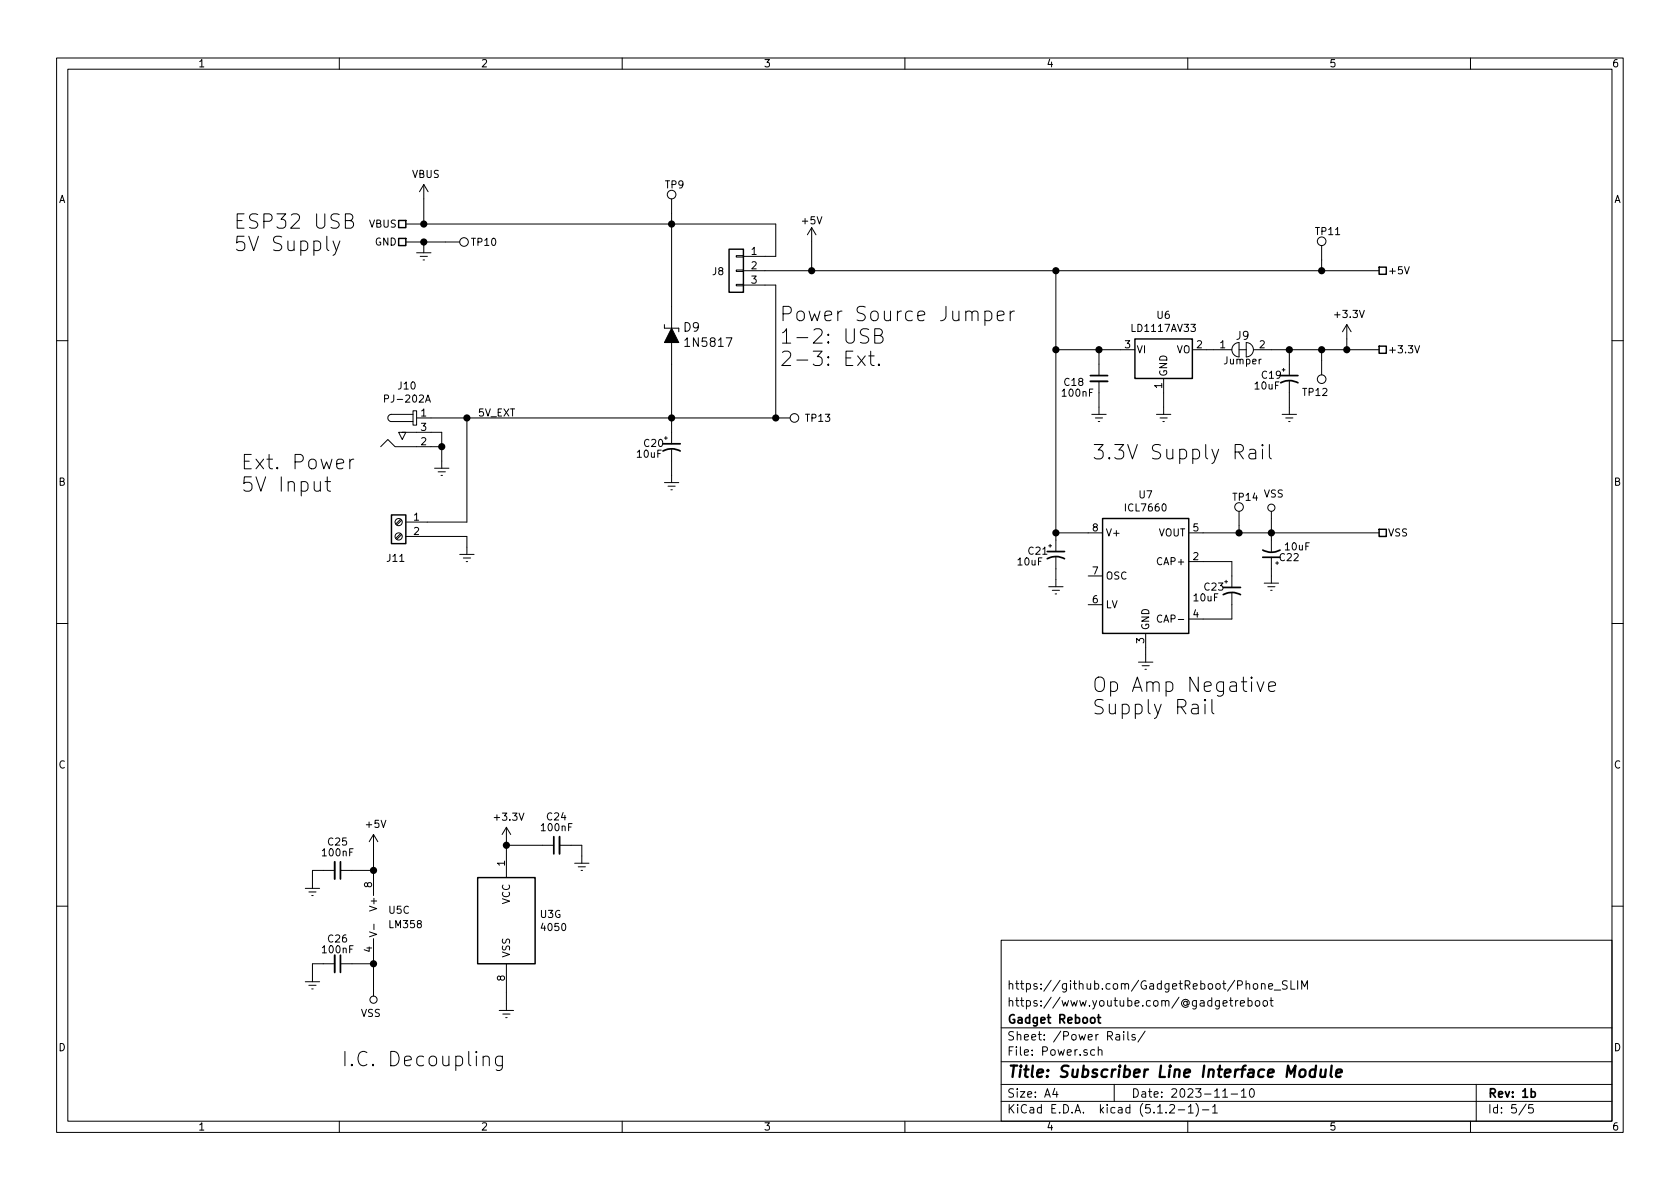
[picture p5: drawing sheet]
EESchema Schematic File Version 4
LIBS:GR_Subscriber_Line_Interface_Module-cache
EELAYER 29 0
EELAYER END
$Descr A4 11693 8268
encoding utf-8
Sheet 5 5
Title "Subscriber Line Interface Module"
Date "2023-11-10"
Rev "1b"
Comp "Gadget Reboot"
Comment1 "https://www.youtube.com/@gadgetreboot"
Comment2 "https://github.com/GadgetReboot/Phone_SLIM"
Comment3 ""
Comment4 ""
$EndDescr
$Comp
L Amplifier_Operational:LM358 U?
U 3 1
P 2700 6375
AR Path="/64DA59C4" Ref="U?"  Part="3" 
AR Path="/64D8E8C8/64DA59C4" Ref="U5"  Part="3" 
F 0 "U5" H 2700 6425 50  0000 L CNN
F 1 "LM358" H 2700 6325 50  0000 L CNN
F 2 "Package_DIP:DIP-8_W7.62mm_Socket" H 2700 6375 50  0001 C CNN
F 3 "~" H 2700 6375 50  0001 C CNN
	3    2700 6375
	1    0    0    -1  
$EndComp
$Comp
L power:+5V #PWR?
U 1 1
P 2600 5900
AR Path="/64DA59E8" Ref="#PWR?"  Part="1" 
AR Path="/64D8E8C8/64DA59E8" Ref="#PWR076"  Part="1" 
F 0 "#PWR076" H 2600 5750 50  0001 C CNN
F 1 "+5V" H 2615 6073 50  0000 C CNN
F 2 "" H 2600 5900 50  0001 C CNN
F 3 "" H 2600 5900 50  0001 C CNN
	1    2600 5900
	1    0    0    -1  
$EndComp
Wire Wire Line
	2600 6875 2600 6700
$Comp
L Device:C_Small C?
U 1 1
P 2350 6050
AR Path="/636337CE/64DA5A2B" Ref="C?"  Part="1" 
AR Path="/64DA5A2B" Ref="C?"  Part="1" 
AR Path="/64D8E8C8/64DA5A2B" Ref="C25"  Part="1" 
F 0 "C25" V 2150 6050 50  0000 C CNN
F 1 "100nF" V 2225 6050 50  0000 C CNN
F 2 "Capacitor_THT:C_Disc_D4.3mm_W1.9mm_P5.00mm" H 2350 6050 50  0001 C CNN
F 3 "~" H 2350 6050 50  0001 C CNN
	1    2350 6050
	0    1    1    0   
$EndComp
$Comp
L power:GNDREF #PWR?
U 1 1
P 2175 6125
AR Path="/64DA5A31" Ref="#PWR?"  Part="1" 
AR Path="/64D8E8C8/64DA5A31" Ref="#PWR078"  Part="1" 
F 0 "#PWR078" H 2175 5875 50  0001 C CNN
F 1 "GNDREF" H 2425 5850 50  0001 C CNN
F 2 "" H 2175 6125 50  0001 C CNN
F 3 "" H 2175 6125 50  0001 C CNN
	1    2175 6125
	-1   0    0    -1  
$EndComp
$Comp
L Regulator_Linear:AMS1117-5.0 U?
U 1 1
P 8100 2425
AR Path="/64DA5A80" Ref="U?"  Part="1" 
AR Path="/64D8E8C8/64DA5A80" Ref="U6"  Part="1" 
F 0 "U6" H 8100 2667 50  0000 C CNN
F 1 "LD1117AV33" H 8100 2576 50  0000 C CNN
F 2 "Package_TO_SOT_THT:TO-220-3_Vertical" H 8100 2625 50  0001 C CNN
F 3 "" H 8200 2175 50  0001 C CNN
	1    8100 2425
	1    0    0    -1  
$EndComp
$Comp
L dk_Barrel-Power-Connectors:PJ-202A J?
U 1 1
P 2900 2900
AR Path="/64DA5A8F" Ref="J?"  Part="1" 
AR Path="/64D8E8C8/64DA5A8F" Ref="J10"  Part="1" 
F 0 "J10" H 2833 3125 50  0000 C CNN
F 1 "PJ-202A" H 2833 3034 50  0000 C CNN
F 2 "digikey-footprints:Barrel_Jack_5.5mmODx2.1mmID_PJ-202A" H 3100 3100 60  0001 L CNN
F 3 "https://www.cui.com/product/resource/digikeypdf/pj-202a.pdf" H 3100 3200 60  0001 L CNN
F 4 "CP-202A-ND" H 3100 3300 60  0001 L CNN "Digi-Key_PN"
F 5 "PJ-202A" H 3100 3400 60  0001 L CNN "MPN"
F 6 "Connectors, Interconnects" H 3100 3500 60  0001 L CNN "Category"
F 7 "Barrel - Power Connectors" H 3100 3600 60  0001 L CNN "Family"
F 8 "https://www.cui.com/product/resource/digikeypdf/pj-202a.pdf" H 3100 3700 60  0001 L CNN "DK_Datasheet_Link"
F 9 "/product-detail/en/cui-inc/PJ-202A/CP-202A-ND/252007" H 3100 3800 60  0001 L CNN "DK_Detail_Page"
F 10 "CONN PWR JACK 2X5.5MM KINKED PIN" H 3100 3900 60  0001 L CNN "Description"
F 11 "CUI Inc." H 3100 4000 60  0001 L CNN "Manufacturer"
F 12 "Active" H 3100 4100 60  0001 L CNN "Status"
	1    2900 2900
	1    0    0    -1  
$EndComp
$Comp
L dk_Diodes-Rectifiers-Single:1N5817 D?
U 1 1
P 4675 2325
AR Path="/64DA5A9E" Ref="D?"  Part="1" 
AR Path="/64D8E8C8/64DA5A9E" Ref="D9"  Part="1" 
F 0 "D9" V 4728 2247 60  0000 R CNN
F 1 "1N5817" V 4622 2247 60  0000 R CNN
F 2 "digikey-footprints:DO-41" H 4875 2525 60  0001 L CNN
F 3 "https://www.onsemi.com/pub/Collateral/1N5817-D.PDF" H 4875 2625 60  0001 L CNN
F 4 "1N5817FSCT-ND" H 4875 2725 60  0001 L CNN "Digi-Key_PN"
F 5 "1N5817" H 4875 2825 60  0001 L CNN "MPN"
F 6 "Discrete Semiconductor Products" H 4875 2925 60  0001 L CNN "Category"
F 7 "Diodes - Rectifiers - Single" H 4875 3025 60  0001 L CNN "Family"
F 8 "https://www.onsemi.com/pub/Collateral/1N5817-D.PDF" H 4875 3125 60  0001 L CNN "DK_Datasheet_Link"
F 9 "/product-detail/en/on-semiconductor/1N5817/1N5817FSCT-ND/1532776" H 4875 3225 60  0001 L CNN "DK_Detail_Page"
F 10 "DIODE SCHOTTKY 20V 1A DO41" H 4875 3325 60  0001 L CNN "Description"
F 11 "ON Semiconductor" H 4875 3425 60  0001 L CNN "Manufacturer"
F 12 "Active" H 4875 3525 60  0001 L CNN "Status"
	1    4675 2325
	0    -1   -1   0   
$EndComp
$Comp
L Device:CP1_Small C?
U 1 1
P 4675 3100
AR Path="/64DA5AB9" Ref="C?"  Part="1" 
AR Path="/64D8E8C8/64DA5AB9" Ref="C20"  Part="1" 
F 0 "C20" H 4475 3125 50  0000 L CNN
F 1 "10uF" H 4425 3050 50  0000 L CNN
F 2 "Capacitor_THT:CP_Radial_D5.0mm_P2.50mm" H 4675 3100 50  0001 C CNN
F 3 "~" H 4675 3100 50  0001 C CNN
	1    4675 3100
	1    0    0    -1  
$EndComp
$Comp
L Device:CP1_Small C?
U 1 1
P 8975 2625
AR Path="/64DA5ABF" Ref="C?"  Part="1" 
AR Path="/64D8E8C8/64DA5ABF" Ref="C19"  Part="1" 
F 0 "C19" H 8775 2650 50  0000 L CNN
F 1 "10uF" H 8725 2575 50  0000 L CNN
F 2 "Capacitor_THT:CP_Radial_D5.0mm_P2.50mm" H 8975 2625 50  0001 C CNN
F 3 "~" H 8975 2625 50  0001 C CNN
	1    8975 2625
	1    0    0    -1  
$EndComp
$Comp
L Device:C_Small C?
U 1 1
P 7650 2625
AR Path="/636337CE/64DA5AC5" Ref="C?"  Part="1" 
AR Path="/64DA5AC5" Ref="C?"  Part="1" 
AR Path="/64D8E8C8/64DA5AC5" Ref="C18"  Part="1" 
F 0 "C18" H 7475 2600 50  0000 C CNN
F 1 "100nF" H 7500 2525 50  0000 C CNN
F 2 "Capacitor_THT:C_Disc_D4.3mm_W1.9mm_P5.00mm" H 7650 2625 50  0001 C CNN
F 3 "~" H 7650 2625 50  0001 C CNN
	1    7650 2625
	1    0    0    -1  
$EndComp
$Comp
L Connector_Generic:Conn_01x03 J?
U 1 1
P 5125 1875
AR Path="/64DA5ACB" Ref="J?"  Part="1" 
AR Path="/64D8E8C8/64DA5ACB" Ref="J8"  Part="1" 
F 0 "J8" H 5205 1871 50  0000 L CNN
F 1 "Conn_01x03" H 5205 1826 50  0001 L CNN
F 2 "Connector_PinHeader_2.54mm:PinHeader_1x03_P2.54mm_Vertical" H 5125 1875 50  0001 C CNN
F 3 "~" H 5125 1875 50  0001 C CNN
	1    5125 1875
	-1   0    0    -1  
$EndComp
$Comp
L 4xxx:4050 U?
U 7 1
P 3525 6400
AR Path="/64DAD1EB" Ref="U?"  Part="7" 
AR Path="/64D8E8C8/64DAD1EB" Ref="U3"  Part="7" 
F 0 "U3" H 3755 6446 50  0000 L CNN
F 1 "4050" H 3755 6355 50  0000 L CNN
F 2 "Package_DIP:DIP-16_W7.62mm_Socket_LongPads" H 3525 6400 50  0001 C CNN
F 3 "http://www.intersil.com/content/dam/intersil/documents/cd40/cd4050bms.pdf" H 3525 6400 50  0001 C CNN
	7    3525 6400
	1    0    0    -1  
$EndComp
$Comp
L power:VBUS #PWR?
U 1 1
P 2950 1375
AR Path="/64E5DA8F" Ref="#PWR?"  Part="1" 
AR Path="/64D8E8C8/64E5DA8F" Ref="#PWR061"  Part="1" 
F 0 "#PWR061" H 2950 1225 50  0001 C CNN
F 1 "VBUS" H 2965 1548 50  0000 C CNN
F 2 "" H 2950 1375 50  0001 C CNN
F 3 "" H 2950 1375 50  0001 C CNN
	1    2950 1375
	1    0    0    -1  
$EndComp
Text HLabel 2825 1550 0    50   UnSpc ~ 0
VBUS
Text HLabel 2825 1675 0    50   UnSpc ~ 0
GND
$Comp
L power:GNDREF #PWR?
U 1 1
P 2950 1700
AR Path="/64E721E3" Ref="#PWR?"  Part="1" 
AR Path="/6369C9EB/64E721E3" Ref="#PWR?"  Part="1" 
AR Path="/64D8E8C8/64E721E3" Ref="#PWR063"  Part="1" 
F 0 "#PWR063" H 2950 1450 50  0001 C CNN
F 1 "GNDREF" H 3200 1425 50  0001 C CNN
F 2 "" H 2950 1700 50  0001 C CNN
F 3 "" H 2950 1700 50  0001 C CNN
	1    2950 1700
	1    0    0    -1  
$EndComp
Wire Wire Line
	2825 1550 2950 1550
Wire Wire Line
	2950 1375 2950 1550
Wire Wire Line
	2950 1675 2950 1700
Text HLabel 9600 1875 2    50   UnSpc ~ 0
+5V
Text HLabel 9600 2425 2    50   UnSpc ~ 0
+3.3V
Text HLabel 9600 3700 2    50   UnSpc ~ 0
VSS
$Comp
L Regulator_SwitchedCapacitor:ICL7660 U7
U 1 1
P 7975 4000
F 0 "U7" H 7975 4567 50  0000 C CNN
F 1 "ICL7660" H 7975 4476 50  0000 C CNN
F 2 "Package_DIP:DIP-8_W7.62mm_Socket" H 8075 3900 50  0001 C CNN
F 3 "http://datasheets.maximintegrated.com/en/ds/ICL7660-MAX1044.pdf" H 8075 3900 50  0001 C CNN
	1    7975 4000
	1    0    0    -1  
$EndComp
$Comp
L Device:CP1_Small C?
U 1 1
P 7350 3850
AR Path="/64E86C4D" Ref="C?"  Part="1" 
AR Path="/64D8E8C8/64E86C4D" Ref="C21"  Part="1" 
F 0 "C21" H 7150 3875 50  0000 L CNN
F 1 "10uF" H 7075 3800 50  0000 L CNN
F 2 "Capacitor_THT:CP_Radial_D5.0mm_P2.50mm" H 7350 3850 50  0001 C CNN
F 3 "~" H 7350 3850 50  0001 C CNN
	1    7350 3850
	1    0    0    -1  
$EndComp
$Comp
L Device:CP1_Small C?
U 1 1
P 8850 3850
AR Path="/64E87235" Ref="C?"  Part="1" 
AR Path="/64D8E8C8/64E87235" Ref="C22"  Part="1" 
F 0 "C22" H 8650 3875 50  0000 L CNN
F 1 "10uF" H 8575 3800 50  0000 L CNN
F 2 "Capacitor_THT:CP_Radial_D5.0mm_P2.50mm" H 8850 3850 50  0001 C CNN
F 3 "~" H 8850 3850 50  0001 C CNN
	1    8850 3850
	-1   0    0    1   
$EndComp
Wire Wire Line
	2950 1550 4675 1550
Wire Wire Line
	5400 1550 5400 1775
Wire Wire Line
	5400 1775 5325 1775
Connection ~ 2950 1550
Wire Wire Line
	4675 2125 4675 1550
Connection ~ 4675 1550
Wire Wire Line
	4675 1550 5400 1550
Wire Wire Line
	4675 2900 4675 2525
Wire Wire Line
	4675 3000 4675 2900
$Comp
L power:GNDREF #PWR?
U 1 1
P 3075 3200
AR Path="/64EA3F5E" Ref="#PWR?"  Part="1" 
AR Path="/64D8E8C8/64EA3F5E" Ref="#PWR068"  Part="1" 
F 0 "#PWR068" H 3075 2950 50  0001 C CNN
F 1 "GNDREF" H 3325 2925 50  0001 C CNN
F 2 "" H 3075 3200 50  0001 C CNN
F 3 "" H 3075 3200 50  0001 C CNN
	1    3075 3200
	-1   0    0    -1  
$EndComp
$Comp
L power:GNDREF #PWR?
U 1 1
P 4675 3300
AR Path="/64EA5461" Ref="#PWR?"  Part="1" 
AR Path="/64D8E8C8/64EA5461" Ref="#PWR069"  Part="1" 
F 0 "#PWR069" H 4675 3050 50  0001 C CNN
F 1 "GNDREF" H 4925 3025 50  0001 C CNN
F 2 "" H 4675 3300 50  0001 C CNN
F 3 "" H 4675 3300 50  0001 C CNN
	1    4675 3300
	-1   0    0    -1  
$EndComp
Wire Wire Line
	3000 3000 3075 3000
Wire Wire Line
	3075 3000 3075 3100
Wire Wire Line
	3000 3100 3075 3100
Connection ~ 3075 3100
Wire Wire Line
	3075 3100 3075 3200
Wire Wire Line
	4675 3300 4675 3200
$Comp
L power:+5V #PWR?
U 1 1
P 5650 1675
AR Path="/64EAC473" Ref="#PWR?"  Part="1" 
AR Path="/64D8E8C8/64EAC473" Ref="#PWR062"  Part="1" 
F 0 "#PWR062" H 5650 1525 50  0001 C CNN
F 1 "+5V" H 5650 1825 50  0000 C CNN
F 2 "" H 5650 1675 50  0001 C CNN
F 3 "" H 5650 1675 50  0001 C CNN
	1    5650 1675
	1    0    0    -1  
$EndComp
Wire Wire Line
	5325 1875 5650 1875
Wire Wire Line
	5650 1875 5650 1675
Wire Wire Line
	5400 2900 5400 1975
Wire Wire Line
	5400 1975 5325 1975
Connection ~ 4675 2900
Wire Wire Line
	4675 2900 5400 2900
$Comp
L power:GNDREF #PWR?
U 1 1
P 7650 2825
AR Path="/64EBC283" Ref="#PWR?"  Part="1" 
AR Path="/64D8E8C8/64EBC283" Ref="#PWR065"  Part="1" 
F 0 "#PWR065" H 7650 2575 50  0001 C CNN
F 1 "GNDREF" H 7900 2550 50  0001 C CNN
F 2 "" H 7650 2825 50  0001 C CNN
F 3 "" H 7650 2825 50  0001 C CNN
	1    7650 2825
	-1   0    0    -1  
$EndComp
$Comp
L power:GNDREF #PWR?
U 1 1
P 8100 2825
AR Path="/64EBC8F2" Ref="#PWR?"  Part="1" 
AR Path="/64D8E8C8/64EBC8F2" Ref="#PWR066"  Part="1" 
F 0 "#PWR066" H 8100 2575 50  0001 C CNN
F 1 "GNDREF" H 8350 2550 50  0001 C CNN
F 2 "" H 8100 2825 50  0001 C CNN
F 3 "" H 8100 2825 50  0001 C CNN
	1    8100 2825
	-1   0    0    -1  
$EndComp
$Comp
L power:GNDREF #PWR?
U 1 1
P 8975 2825
AR Path="/64EBD37B" Ref="#PWR?"  Part="1" 
AR Path="/64D8E8C8/64EBD37B" Ref="#PWR067"  Part="1" 
F 0 "#PWR067" H 8975 2575 50  0001 C CNN
F 1 "GNDREF" H 9225 2550 50  0001 C CNN
F 2 "" H 8975 2825 50  0001 C CNN
F 3 "" H 8975 2825 50  0001 C CNN
	1    8975 2825
	-1   0    0    -1  
$EndComp
Wire Wire Line
	7650 2525 7650 2425
Wire Wire Line
	7800 2425 7650 2425
Wire Wire Line
	7650 2825 7650 2725
Wire Wire Line
	8100 2825 8100 2725
Wire Wire Line
	8975 2825 8975 2725
Wire Wire Line
	8975 2525 8975 2425
Wire Wire Line
	8975 2425 8850 2425
Text Label 3325 2900 0    50   ~ 0
5V_EXT
Connection ~ 8975 2425
Text Notes 5425 2550 0    100  ~ 0
Power Source Jumper\n1-2: USB\n2-3: Ext.
$Comp
L power:GNDREF #PWR?
U 1 1
P 7350 4025
AR Path="/64ECA55C" Ref="#PWR?"  Part="1" 
AR Path="/64D8E8C8/64ECA55C" Ref="#PWR073"  Part="1" 
F 0 "#PWR073" H 7350 3775 50  0001 C CNN
F 1 "GNDREF" H 7600 3750 50  0001 C CNN
F 2 "" H 7350 4025 50  0001 C CNN
F 3 "" H 7350 4025 50  0001 C CNN
	1    7350 4025
	-1   0    0    -1  
$EndComp
Wire Wire Line
	7350 3750 7350 3700
Wire Wire Line
	7575 3700 7350 3700
Connection ~ 7350 3700
Wire Wire Line
	7350 3950 7350 4025
$Comp
L power:GNDREF #PWR?
U 1 1
P 8850 4000
AR Path="/64ED630F" Ref="#PWR?"  Part="1" 
AR Path="/64D8E8C8/64ED630F" Ref="#PWR072"  Part="1" 
F 0 "#PWR072" H 8850 3750 50  0001 C CNN
F 1 "GNDREF" H 9100 3725 50  0001 C CNN
F 2 "" H 8850 4000 50  0001 C CNN
F 3 "" H 8850 4000 50  0001 C CNN
	1    8850 4000
	-1   0    0    -1  
$EndComp
Wire Wire Line
	8850 4000 8850 3950
Wire Wire Line
	8375 3700 8625 3700
Wire Wire Line
	8850 3700 8850 3750
$Comp
L Device:CP1_Small C?
U 1 1
P 8575 4100
AR Path="/64EDA25B" Ref="C?"  Part="1" 
AR Path="/64D8E8C8/64EDA25B" Ref="C23"  Part="1" 
F 0 "C23" H 8375 4125 50  0000 L CNN
F 1 "10uF" H 8300 4050 50  0000 L CNN
F 2 "Capacitor_THT:CP_Radial_D5.0mm_P2.50mm" H 8575 4100 50  0001 C CNN
F 3 "~" H 8575 4100 50  0001 C CNN
	1    8575 4100
	1    0    0    -1  
$EndComp
Wire Wire Line
	8375 3900 8575 3900
Wire Wire Line
	8575 3900 8575 4000
Wire Wire Line
	8575 4200 8575 4300
Wire Wire Line
	8575 4300 8375 4300
Connection ~ 8850 3700
$Comp
L power:GNDREF #PWR?
U 1 1
P 7975 4550
AR Path="/64EE7131" Ref="#PWR?"  Part="1" 
AR Path="/64D8E8C8/64EE7131" Ref="#PWR074"  Part="1" 
F 0 "#PWR074" H 7975 4300 50  0001 C CNN
F 1 "GNDREF" H 8225 4275 50  0001 C CNN
F 2 "" H 7975 4550 50  0001 C CNN
F 3 "" H 7975 4550 50  0001 C CNN
	1    7975 4550
	-1   0    0    -1  
$EndComp
Wire Wire Line
	7975 4550 7975 4500
Wire Wire Line
	8850 3700 9600 3700
Text Notes 7600 4975 0    100  ~ 0
Op Amp Negative\nSupply Rail
Text Notes 1675 3425 0    100  ~ 0
Ext. Power\n5V Input
Connection ~ 7650 2425
Wire Wire Line
	8975 2425 9200 2425
Text Notes 7600 3200 0    100  ~ 0
3.3V Supply Rail
Connection ~ 5650 1875
Wire Wire Line
	5650 1875 7350 1875
$Comp
L power:VSS #PWR070
U 1 1
P 8850 3600
F 0 "#PWR070" H 8850 3450 50  0001 C CNN
F 1 "VSS" H 8867 3773 50  0000 C CNN
F 2 "" H 8850 3600 50  0001 C CNN
F 3 "" H 8850 3600 50  0001 C CNN
	1    8850 3600
	1    0    0    -1  
$EndComp
Wire Wire Line
	8850 3600 8850 3700
$Comp
L power:VSS #PWR080
U 1 1
P 2600 6875
F 0 "#PWR080" H 2600 6725 50  0001 C CNN
F 1 "VSS" H 2618 7048 50  0000 C CNN
F 2 "" H 2600 6875 50  0001 C CNN
F 3 "" H 2600 6875 50  0001 C CNN
	1    2600 6875
	-1   0    0    1   
$EndComp
Wire Wire Line
	2600 5900 2600 6050
$Comp
L Device:C_Small C?
U 1 1
P 2350 6700
AR Path="/636337CE/64F63276" Ref="C?"  Part="1" 
AR Path="/64F63276" Ref="C?"  Part="1" 
AR Path="/64D8E8C8/64F63276" Ref="C26"  Part="1" 
F 0 "C26" V 2175 6700 50  0000 C CNN
F 1 "100nF" V 2250 6700 50  0000 C CNN
F 2 "Capacitor_THT:C_Disc_D4.3mm_W1.9mm_P5.00mm" H 2350 6700 50  0001 C CNN
F 3 "~" H 2350 6700 50  0001 C CNN
	1    2350 6700
	0    1    1    0   
$EndComp
$Comp
L power:GNDREF #PWR?
U 1 1
P 2175 6775
AR Path="/64F63DE5" Ref="#PWR?"  Part="1" 
AR Path="/64D8E8C8/64F63DE5" Ref="#PWR079"  Part="1" 
F 0 "#PWR079" H 2175 6525 50  0001 C CNN
F 1 "GNDREF" H 2425 6500 50  0001 C CNN
F 2 "" H 2175 6775 50  0001 C CNN
F 3 "" H 2175 6775 50  0001 C CNN
	1    2175 6775
	-1   0    0    -1  
$EndComp
Wire Wire Line
	2175 6050 2250 6050
Wire Wire Line
	2450 6050 2600 6050
Connection ~ 2600 6050
Wire Wire Line
	2600 6050 2600 6075
Wire Wire Line
	2450 6700 2600 6700
Connection ~ 2600 6700
Wire Wire Line
	2600 6700 2600 6675
Wire Wire Line
	2250 6700 2175 6700
Wire Wire Line
	2175 6700 2175 6775
Wire Wire Line
	2175 6050 2175 6125
$Comp
L power:GNDREF #PWR?
U 1 1
P 3525 6975
AR Path="/64F6FFBB" Ref="#PWR?"  Part="1" 
AR Path="/64D8E8C8/64F6FFBB" Ref="#PWR081"  Part="1" 
F 0 "#PWR081" H 3525 6725 50  0001 C CNN
F 1 "GNDREF" H 3775 6700 50  0001 C CNN
F 2 "" H 3525 6975 50  0001 C CNN
F 3 "" H 3525 6975 50  0001 C CNN
	1    3525 6975
	-1   0    0    -1  
$EndComp
$Comp
L power:+3.3V #PWR064
U 1 1
P 9375 2350
F 0 "#PWR064" H 9375 2200 50  0001 C CNN
F 1 "+3.3V" H 9390 2523 50  0000 C CNN
F 2 "" H 9375 2350 50  0001 C CNN
F 3 "" H 9375 2350 50  0001 C CNN
	1    9375 2350
	1    0    0    -1  
$EndComp
Wire Wire Line
	9375 2350 9375 2425
Connection ~ 9200 2425
$Comp
L power:+3.3V #PWR075
U 1 1
P 3525 5850
F 0 "#PWR075" H 3525 5700 50  0001 C CNN
F 1 "+3.3V" H 3540 6023 50  0000 C CNN
F 2 "" H 3525 5850 50  0001 C CNN
F 3 "" H 3525 5850 50  0001 C CNN
	1    3525 5850
	1    0    0    -1  
$EndComp
$Comp
L Device:C_Small C?
U 1 1
P 3875 5875
AR Path="/636337CE/64F7708A" Ref="C?"  Part="1" 
AR Path="/64F7708A" Ref="C?"  Part="1" 
AR Path="/64D8E8C8/64F7708A" Ref="C24"  Part="1" 
F 0 "C24" V 3675 5875 50  0000 C CNN
F 1 "100nF" V 3750 5875 50  0000 C CNN
F 2 "Capacitor_THT:C_Disc_D4.3mm_W1.9mm_P5.00mm" H 3875 5875 50  0001 C CNN
F 3 "~" H 3875 5875 50  0001 C CNN
	1    3875 5875
	0    -1   1    0   
$EndComp
$Comp
L power:GNDREF #PWR?
U 1 1
P 4050 5950
AR Path="/64F77094" Ref="#PWR?"  Part="1" 
AR Path="/64D8E8C8/64F77094" Ref="#PWR077"  Part="1" 
F 0 "#PWR077" H 4050 5700 50  0001 C CNN
F 1 "GNDREF" H 4300 5675 50  0001 C CNN
F 2 "" H 4050 5950 50  0001 C CNN
F 3 "" H 4050 5950 50  0001 C CNN
	1    4050 5950
	1    0    0    -1  
$EndComp
Wire Wire Line
	4050 5875 3975 5875
Wire Wire Line
	4050 5875 4050 5950
Wire Wire Line
	3525 6975 3525 6900
Wire Wire Line
	3525 5900 3525 5875
Wire Wire Line
	3525 5875 3775 5875
Connection ~ 3525 5875
Wire Wire Line
	3525 5875 3525 5850
$Comp
L Connector:TestPoint TP?
U 1 1
P 4675 1475
AR Path="/64F8252A" Ref="TP?"  Part="1" 
AR Path="/64D8E8C8/64F8252A" Ref="TP9"  Part="1" 
F 0 "TP9" H 4625 1675 50  0000 L CNN
F 1 "TestPoint" V 4720 1663 50  0001 L CNN
F 2 "TestPoint:TestPoint_Loop_D2.60mm_Drill1.4mm_Beaded" H 4875 1475 50  0001 C CNN
F 3 "~" H 4875 1475 50  0001 C CNN
	1    4675 1475
	1    0    0    -1  
$EndComp
Wire Wire Line
	4675 1475 4675 1550
$Comp
L Connector:TestPoint TP?
U 1 1
P 5400 2900
AR Path="/64F84963" Ref="TP?"  Part="1" 
AR Path="/64D8E8C8/64F84963" Ref="TP13"  Part="1" 
F 0 "TP13" V 5400 3100 50  0000 L CNN
F 1 "TestPoint" V 5445 3088 50  0001 L CNN
F 2 "TestPoint:TestPoint_Loop_D2.60mm_Drill1.4mm_Beaded" H 5600 2900 50  0001 C CNN
F 3 "~" H 5600 2900 50  0001 C CNN
	1    5400 2900
	0    1    1    0   
$EndComp
Connection ~ 5400 2900
$Comp
L Connector:TestPoint TP?
U 1 1
P 9200 2500
AR Path="/64F8AEB3" Ref="TP?"  Part="1" 
AR Path="/64D8E8C8/64F8AEB3" Ref="TP12"  Part="1" 
F 0 "TP12" H 9150 2725 50  0000 L CNN
F 1 "TestPoint" V 9245 2688 50  0001 L CNN
F 2 "TestPoint:TestPoint_Loop_D2.60mm_Drill1.4mm_Beaded" H 9400 2500 50  0001 C CNN
F 3 "~" H 9400 2500 50  0001 C CNN
	1    9200 2500
	-1   0    0    1   
$EndComp
$Comp
L Connector:TestPoint TP?
U 1 1
P 8625 3650
AR Path="/64F8BA23" Ref="TP?"  Part="1" 
AR Path="/64D8E8C8/64F8BA23" Ref="TP14"  Part="1" 
F 0 "TP14" H 8575 3850 50  0000 L CNN
F 1 "TestPoint" V 8670 3838 50  0001 L CNN
F 2 "TestPoint:TestPoint_Loop_D2.60mm_Drill1.4mm_Beaded" H 8825 3650 50  0001 C CNN
F 3 "~" H 8825 3650 50  0001 C CNN
	1    8625 3650
	1    0    0    -1  
$EndComp
Wire Wire Line
	9200 2500 9200 2425
Wire Wire Line
	8625 3650 8625 3700
Connection ~ 8625 3700
Wire Wire Line
	8625 3700 8850 3700
$Comp
L Connector:TestPoint TP?
U 1 1
P 9200 1800
AR Path="/64F8FAD8" Ref="TP?"  Part="1" 
AR Path="/64D8E8C8/64F8FAD8" Ref="TP11"  Part="1" 
F 0 "TP11" H 9150 2000 50  0000 L CNN
F 1 "TestPoint" V 9245 1988 50  0001 L CNN
F 2 "TestPoint:TestPoint_Loop_D2.60mm_Drill1.4mm_Beaded" H 9400 1800 50  0001 C CNN
F 3 "~" H 9400 1800 50  0001 C CNN
	1    9200 1800
	1    0    0    -1  
$EndComp
Wire Wire Line
	9200 1800 9200 1875
Connection ~ 9200 1875
Wire Wire Line
	9200 1875 9600 1875
$Comp
L Connector:TestPoint TP?
U 1 1
P 3100 1675
AR Path="/64F94977" Ref="TP?"  Part="1" 
AR Path="/64D8E8C8/64F94977" Ref="TP10"  Part="1" 
F 0 "TP10" V 3100 1850 50  0000 L CNN
F 1 "TestPoint" V 3145 1863 50  0001 L CNN
F 2 "TestPoint:TestPoint_Loop_D2.60mm_Drill1.4mm_Beaded" H 3300 1675 50  0001 C CNN
F 3 "~" H 3300 1675 50  0001 C CNN
	1    3100 1675
	0    1    1    0   
$EndComp
Wire Wire Line
	2825 1675 2950 1675
Connection ~ 2950 1675
Wire Wire Line
	2950 1675 3100 1675
Text Notes 2375 7425 0    100  ~ 0
I.C. Decoupling
Text Notes 1625 1750 0    100  ~ 0
ESP32 USB\n5V Supply
Wire Wire Line
	7350 1875 7350 2425
Connection ~ 7350 1875
Wire Wire Line
	7350 1875 9200 1875
Wire Wire Line
	7650 2425 7350 2425
Connection ~ 7350 2425
Wire Wire Line
	7350 2425 7350 3700
$Comp
L dk_Shunts-Jumpers:S1731-46R J9
U 1 1
P 8650 2425
F 0 "J9" H 8650 2525 56  0000 C CNN
F 1 "Jumper" H 8650 2350 50  0000 C CNN
F 2 "Jumper:SolderJumper-2_P1.3mm_Bridged_Pad1.0x1.5mm" H 8850 2625 60  0001 L CNN
F 3 "" H 8850 2725 60  0001 L CNN
	1    8650 2425
	1    0    0    -1  
$EndComp
Connection ~ 9375 2425
Wire Wire Line
	9375 2425 9600 2425
Wire Wire Line
	9200 2425 9375 2425
Wire Wire Line
	8450 2425 8400 2425
$Comp
L Connector:Screw_Terminal_01x02 J11
U 1 1
P 2775 3625
F 0 "J11" H 2725 3375 50  0000 L CNN
F 1 "Screw_Terminal_01x02" H 2855 3526 50  0001 L CNN
F 2 "TerminalBlock:TerminalBlock_bornier-2_P5.08mm" H 2775 3625 50  0001 C CNN
F 3 "~" H 2775 3625 50  0001 C CNN
	1    2775 3625
	-1   0    0    -1  
$EndComp
$Comp
L power:GNDREF #PWR?
U 1 1
P 3250 3800
AR Path="/6501FA05" Ref="#PWR?"  Part="1" 
AR Path="/64D8E8C8/6501FA05" Ref="#PWR071"  Part="1" 
F 0 "#PWR071" H 3250 3550 50  0001 C CNN
F 1 "GNDREF" H 3500 3525 50  0001 C CNN
F 2 "" H 3250 3800 50  0001 C CNN
F 3 "" H 3250 3800 50  0001 C CNN
	1    3250 3800
	-1   0    0    -1  
$EndComp
Wire Wire Line
	3250 3800 3250 3725
Wire Wire Line
	3250 3725 2975 3725
Wire Wire Line
	2975 3625 3250 3625
Wire Wire Line
	3250 3625 3250 2900
Connection ~ 3250 2900
Wire Wire Line
	3250 2900 3000 2900
Wire Wire Line
	3250 2900 4675 2900
$EndSCHEMATC
